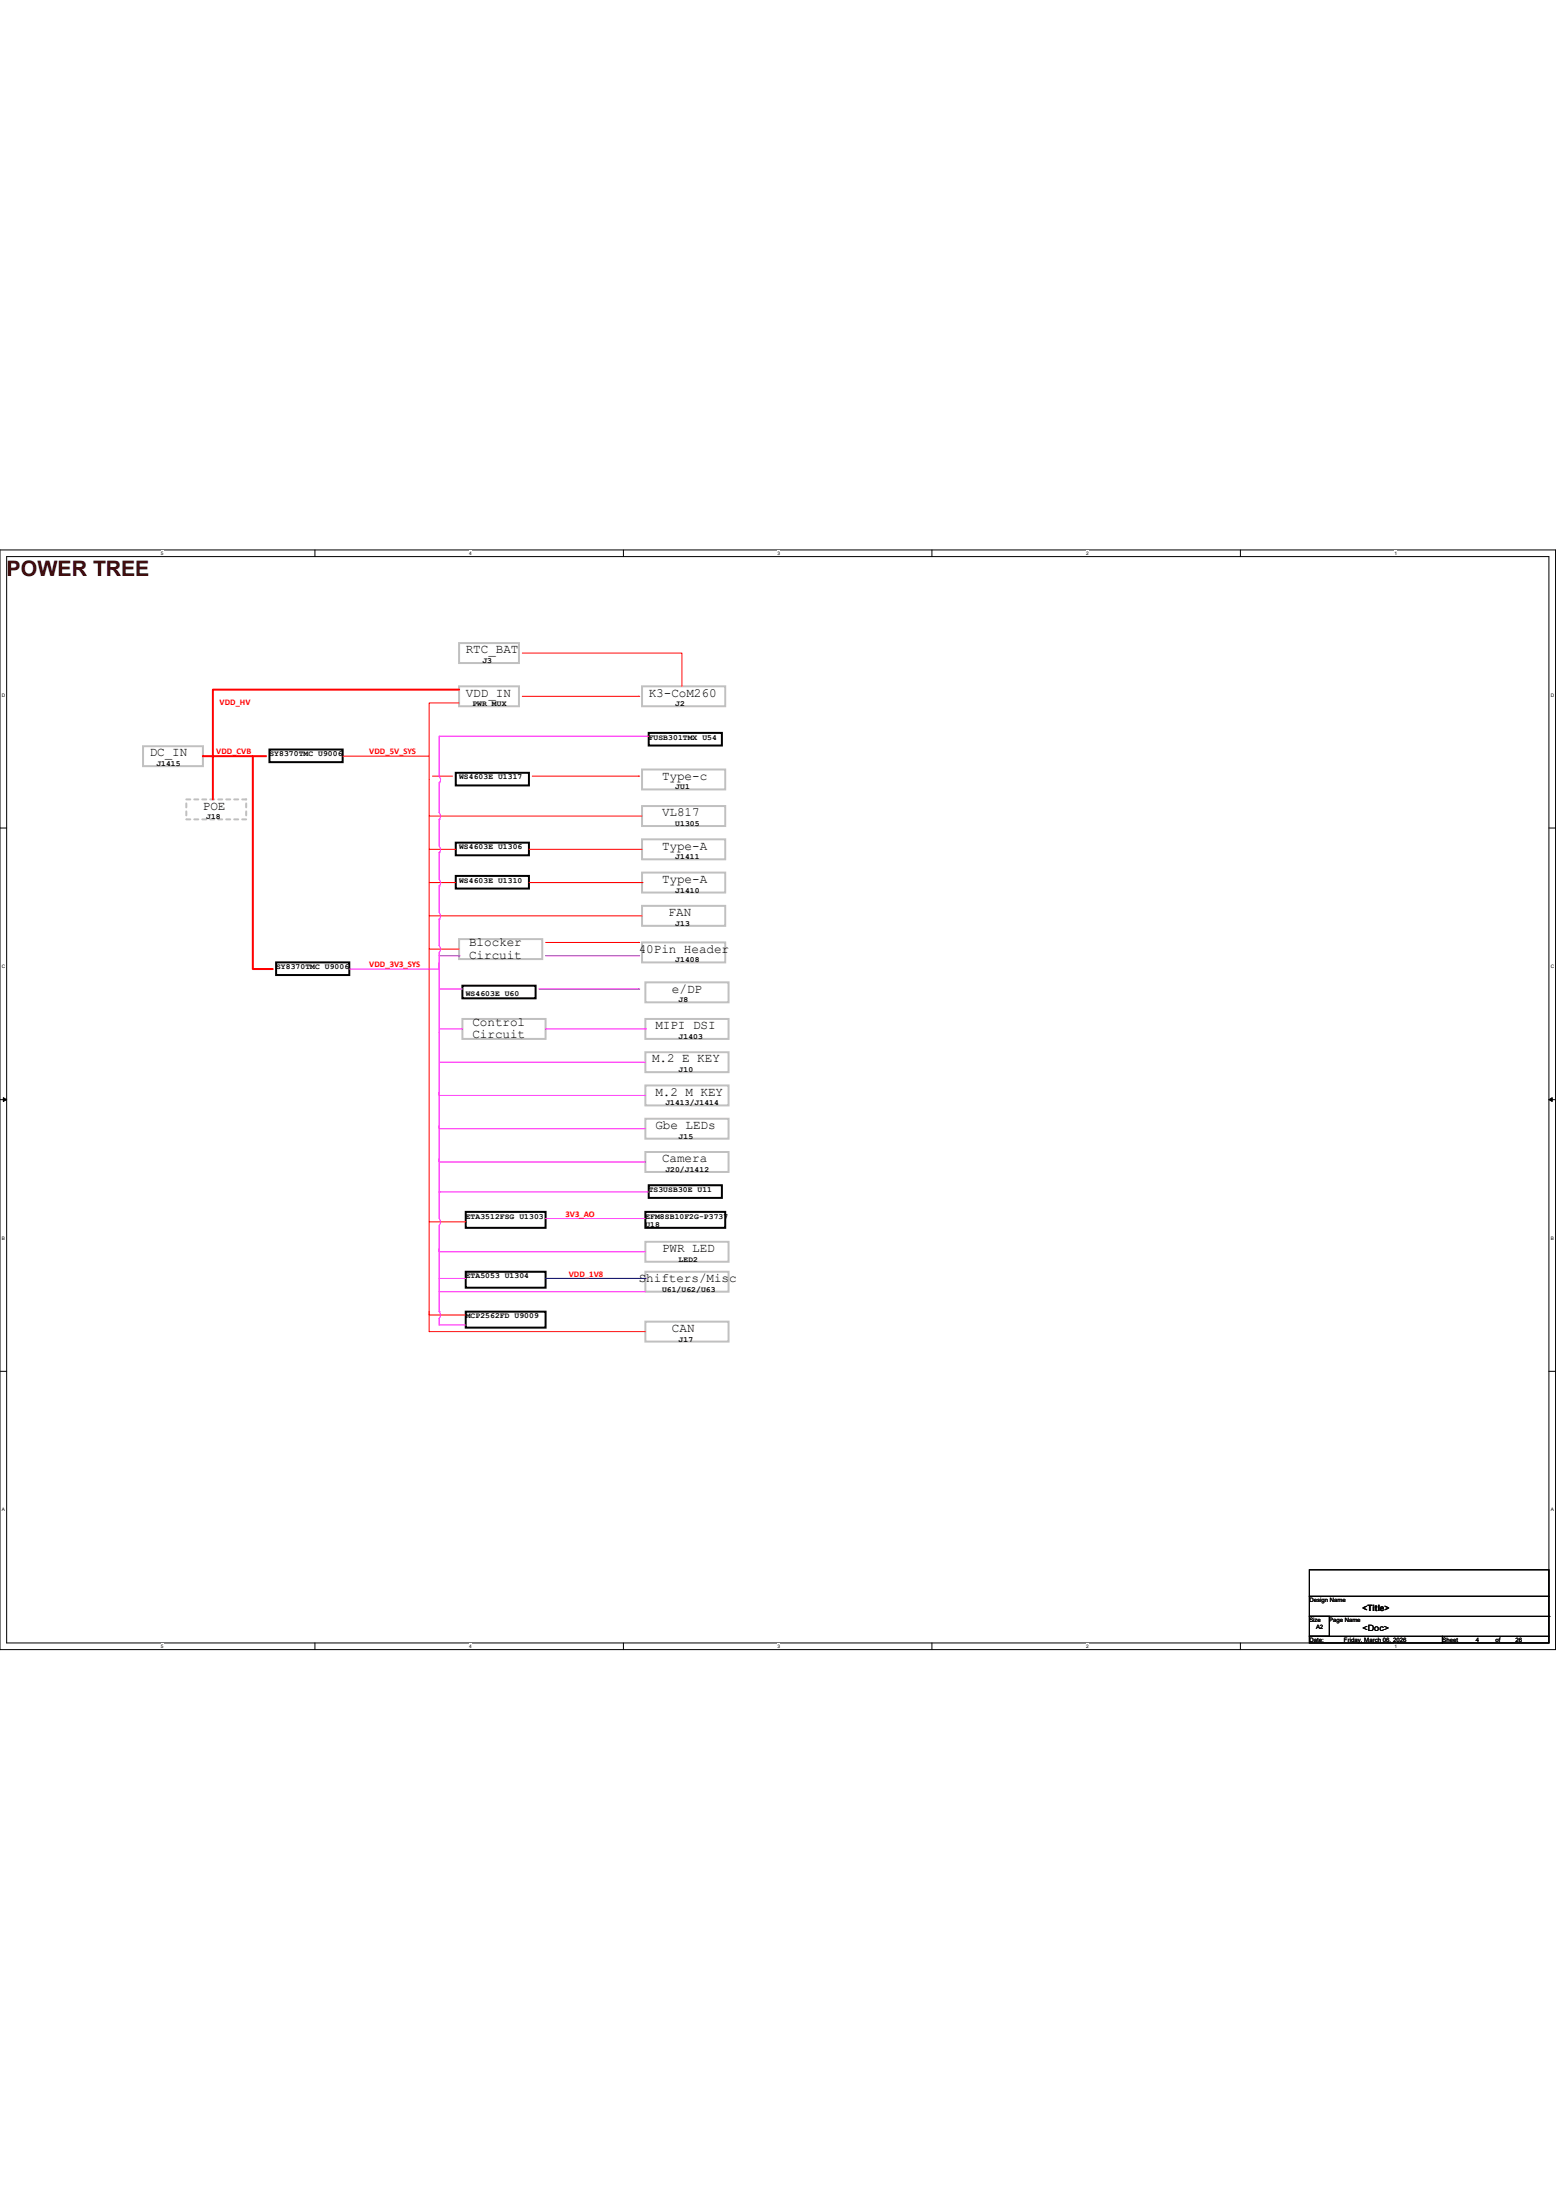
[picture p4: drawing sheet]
<svg xmlns="http://www.w3.org/2000/svg" width="297mm" height="420mm" viewBox="0 0 297 420" stroke-linecap="round" stroke-linejoin="round" font-family="sans-serif">
<path d="M0 105h296.9v209.9h-296.9zM1.3 106.3h294.4v207.3h-294.4z" fill="none" stroke="#000" stroke-width=".19"/>
<g fill="#fff">
<path d="M30.7 105.1h.5v1h-.5z"/>
<path d="M30.7 313.8h.5v1h-.5z"/>
</g>
<path d="M60.1 105v1.3M60.1 313.6v1.3" fill="none" stroke="#000" stroke-width=".19"/>
<g fill="#fff">
<path d="M89.5 105.1h.5v1h-.5z"/>
<path d="M89.5 313.8h.5v1h-.5z"/>
</g>
<path d="M119 105v1.3M119 313.6v1.3" fill="none" stroke="#000" stroke-width=".19"/>
<g fill="#fff">
<path d="M148.4 105.1h.5v1h-.5z"/>
<path d="M148.4 313.8h.5v1h-.5z"/>
</g>
<path d="M177.9 105v1.3M177.9 313.6v1.3" fill="none" stroke="#000" stroke-width=".19"/>
<g fill="#fff">
<path d="M207.3 105.1h.5v1h-.5z"/>
<path d="M207.3 313.8h.5v1h-.5z"/>
</g>
<path d="M236.8 105v1.3M236.8 313.6v1.3" fill="none" stroke="#000" stroke-width=".19"/>
<g fill="#fff">
<path d="M266.2 105.1h.5v1h-.5z"/>
<path d="M266.2 313.8h.5v1h-.5z"/>
<path d="M.3 132.2h.7v1h-.7z"/>
<path d="M296 132.2h.6v1h-.6z"/>
<path d="M.3 184h.7v1h-.7z"/>
<path d="M296 184h.6v1h-.6z"/>
</g>
<path d="M0 158.1h1.3M295.7 158.1h1.2" fill="none" stroke="#000" stroke-width=".19"/>
<g fill="#fff">
<path d="M.3 235.8h.6v1.1h-.6z"/>
<path d="M296 235.8h.6v1.1h-.6z"/>
</g>
<path d="M0 209.9h1.3M295.7 209.9h1.2" fill="none" stroke="#000" stroke-width=".19"/>
<path d="M.6 209.5l.7 .4-.7 .4zM295.7 209.9l.6-.4v.8z" fill="#000" stroke="#000" stroke-width=".19"/>
<g fill="#fff">
<path d="M.3 287.7h.6v1h-.6z"/>
<path d="M296 287.7h.5v1h-.5z"/>
</g>
<path d="M0 261.8h1.3M295.7 261.8h1.2" fill="none" stroke="#000" stroke-width=".19"/>
<path d="M27.3 142.5h11.4v3.8h-11.4z" fill="none" stroke="#c0c0c0" stroke-width=".38"/>
<path d="M51.4 143.1h14v2.4h-14z" fill="none" stroke="#000" stroke-width=".38"/>
<path d="M38.7 144.4h12.1" fill="none" stroke="#f00" stroke-width=".38"/>
<circle cx="38.7" cy="144.4" r=".19" fill="#f00"/>
<path d="M35.6 152.6h11.4v3.8h-11.4z" fill="none" stroke="#c0c0c0" stroke-width=".38" stroke-dasharray=".8 .8"/>
<g fill="none" stroke="#c0c0c0" stroke-width=".38">
<path d="M87.6 131h11.5v3.8h-11.5zM87.6 122.8h11.5v3.8h-11.5zM122.6 131h15.8v3.8h-15.8zM122.6 146.9h15.8v3.8h-15.8zM122.6 153.9h15.8v3.8h-15.8zM87.6 179.3h15.9v3.8h-15.9zM122.6 160.2h15.8v3.8h-15.8zM122.6 166.6h15.8v3.8h-15.8zM122.6 172.9h15.8v3.8h-15.8zM122.6 179.9h15.8v3.8h-15.8zM88.3 194.5h15.8v3.8h-15.8zM123.2 187.5h15.9v3.8h-15.9z"/>
<path d="M123.2 194.5h15.9v3.8h-15.9zM123.2 200.9h15.9v3.8h-15.9zM123.2 207.2h15.9v3.8h-15.9zM123.2 213.6h15.9v3.8h-15.9zM123.2 219.9h15.9v3.8h-15.9zM123.2 237.1h15.9v3.8h-15.9zM123.2 242.8h15.9v3.8h-15.9zM123.2 252.3h15.9v3.8h-15.9z"/>
</g>
<path d="M87.6 131.7h-47v20.9M48.3 144.4v40.6h3.8" fill="none" stroke="#f00" stroke-width=".38"/>
<g fill="none" stroke="#f00" stroke-width=".19">
<path d="M87.6 134.2h-5.7v10.2h-16.5M99.7 124.7h30.5v6.3M99.7 132.9h22.2M121.9 132.9h.1M81.9 144.4v11.4h40.7M81.9 155.8v6.3h5.1M82.5 148.2h3.9M101.6 148.2h20.3M121.9 148.2h.1M81.9 162.1v6.4h5.1M81.9 168.5v6.3h40.7M81.9 174.8v6.4h5.7"/>
<path d="M101 162.1h.1M101 162.1h21.6M101 168.5h21.6M104.1 179.9h17.8M121.9 179.9h.1M122.6 168.5h.1M81.9 181.2v52.1h7M81.9 233.3v20.9h41.3M81.9 251h7"/>
</g>
<path d="M123.8 139.9h14v2.4h-14zM87 147.5h14v2.4h-14zM87 160.9h14v2.4h-14zM87 167.2h14v2.4h-14zM52.7 183.7h14v2.4h-14zM88.3 188.2h13.9v2.4h-13.9zM88.9 231.4h15.2v3h-15.2zM123.2 231.4h15.2v3h-15.2zM123.8 226.3h14v2.4h-14zM88.9 242.8h15.2v3h-15.2zM88.9 250.4h15.2v3h-15.2z" fill="none" stroke="#000" stroke-width=".38"/>
<g fill="none" stroke="#f0f" stroke-width=".19">
<path d="M83.8 156.4l.1 5.2a.85 .85 0 0 1-.1 1.2M83.8 156.4h.1M83.8 149.4l.1 5.8a.85 .85 0 0 1-.1 1.2M83.8 149.4h.1M123.8 140.5h-40l.1 7.7a.85 .85 0 0 1-.1 1.2M83.8 175.5l.1 5.1a.85 .85 0 0 1-.1 1.2v3.2h-17.1M83.8 175.5h.1M83.8 169.1l.1 5.2a.85 .85 0 0 1-.1 1.2M83.8 169.1h.1M83.8 162.8l.1 5.1a.85 .85 0 0 1-.1 1.2M83.8 162.8h.1M83.8 183.7v5.1h4.5"/>
<path d="M83.8 188.8v20.3h39.4M83.8 196.4h4.5M104.1 196.4h19.1M123.2 196.4h.1M83.8 208.5v7h39.4M83.8 214.8v7h39.4M83.8 202.8h39.4M83.8 221.2l.1 11.5a.85 .85 0 0 1-.1 1.2v16.5M83.8 227.5h.1M83.8 227.5h40M83.8 239h39.4M104.1 232.6h19.1"/>
<path d="M83.8 250.4l.1 .1a.85 .85 0 0 1-.1 1.2v1.2h5.1M83.8 250.4h.1M83.8 244.1h5.1M83.8 246.6h39.4"/>
</g>
<path d="M104.1 244.1h19.1M123.2 244.1h.1" fill="none" stroke="#00f" stroke-width=".19"/>
<path d="M83.8 182.5h3.8M87.6 182.5h.1M102.9 188.8h19M104.1 182.5h17.8M121.9 182.5h.1M121.9 188.8h.1" fill="none" stroke="#8000ff" stroke-width=".19"/>
<path d="M249.9 299.7h45.8v5.1h-45.8zM249.9 304.8h45.8v3.8h-45.8zM249.9 308.6h3.8v3.8h-3.8zM249.9 312.4h25.4v1.2h-25.4zM275.3 312.4h20.4v1.2h-20.4zM295.7 308.6h.1M295.7 308.6v3.8" fill="none" stroke="#000" stroke-width=".19"/>
<text font-size="4.1" fill="#400000" x="1.3" y="110">POWER TREE</text>
<g font-size="2.4">
<text x="88.9" y="124.7">RTC_BAT</text>
<text x="88.9" y="133">VDD_IN</text>
<text x="123.8" y="133">K3-CoM260</text>
<text x="28.6" y="144.4">DC_IN</text>
<text x="126.4" y="148.8">Type-c</text>
<text x="38.7" y="154.6">POE</text>
<text x="126.4" y="155.8">VL817</text>
<text x="126.4" y="162.2">Type-A</text>
<text x="126.4" y="168.5">Type-A</text>
<text x="127.6" y="174.9">FAN</text>
<text x="89.5" y="180.6">Blocker</text>
<text x="89.5" y="183">Circuit</text>
<text x="121.9" y="181.9">40Pin Header</text>
<text x="128.3" y="189.5">e/DP</text>
<text x="90.2" y="195.8">Control</text>
<text x="125.1" y="196.5">MIPI DSI</text>
<text x="90.2" y="198.2">Circuit</text>
<text x="124.5" y="202.8">M.2 E KEY</text>
<text x="125.1" y="209.2">M.2 M KEY</text>
<text x="125.1" y="215.5">Gbe LEDs</text>
<text x="126.4" y="221.9">Camera</text>
<text x="126.4" y="239">PWR LED</text>
<text x="121.9" y="244.7">Shifters/Misc</text>
<text x="128.3" y="254.3">CAN</text>
</g>
<g font-size="1.7" fill="#f00">
<text x="41.9" y="134.5">VDD_HV</text>
<text x="41.3" y="144">VDD_CVB</text>
<text x="70.5" y="144">VDD_5V_SYS</text>
<text x="70.5" y="184.7">VDD_3V3_SYS</text>
<text x="107.9" y="232.3">3V3_AO</text>
<text x="108.6" y="243.7">VDD_1V8</text>
</g>
<g font-size="1.7">
<text x="260.1" y="311.3">&lt;Doc&gt;</text>
<text x="260.1" y="307.6">&lt;Title&gt;</text>
</g>
<g font-size="1.5">
<text x="92.1" y="126.6">J3</text>
<text x="90.2" y="134.8">PWR MUX</text>
<text x="128.9" y="134.8">J2</text>
<text x="123.8" y="141.2">FUSB301TMX U54</text>
<text x="29.8" y="146.3">J1415</text>
<text x="51.4" y="144.4">SY8370TMC U9006</text>
<text x="87.6" y="148.8">WS4603E U1317</text>
<text x="128.9" y="150.7">JU1</text>
<text x="39.4" y="156.4">J18</text>
<text x="128.9" y="157.7">U1305</text>
<text x="87.6" y="162.1">WS4603E U1306</text>
<text x="128.9" y="164">J1411</text>
<text x="87.6" y="168.5">WS4603E U1310</text>
<text x="128.9" y="170.4">J1410</text>
<text x="128.9" y="176.7">J13</text>
<text x="52.7" y="185">SY8370TMC U9006</text>
<text x="128.9" y="183.7">J1408</text>
<text x="88.9" y="190.1">WS4603E U60</text>
<text x="129.5" y="191.3">J8</text>
<text x="129.5" y="198.3">J1403</text>
<text x="129.5" y="204.7">J10</text>
<text x="127" y="211">J1413/J1414</text>
<text x="129.5" y="217.4">J15</text>
<text x="123.8" y="227.5">TS3USB30E U11</text>
<text x="127" y="223.7">J20/J1412</text>
<text x="88.9" y="232.6">ETA3512FSG U1303</text>
<text x="123.2" y="232.6">EFM8SB10F2G-P3737</text>
<text x="123.2" y="234.1">U18</text>
<text x="88.9" y="244.1">ETA5053 U1304</text>
<text x="129.5" y="240.9">LED2</text>
<text x="88.9" y="251.7">MCP2562FD U9009</text>
<text x="126.4" y="246.6">U61/U62/U63</text>
<text x="129.5" y="256.1">J17</text>
</g>
<g font-size="1.1">
<text x="249.9" y="305.9">Design Name</text>
<text x="249.9" y="309.7">Size</text>
<text x="251.2" y="310.9">A2</text>
<text x="253.7" y="309.7">Page Name</text>
<text x="249.9" y="313.5">Date:</text>
<text x="256.5" y="313.5">Friday, March 06, 2026</text>
<text x="275.3" y="313.5">Sheet</text>
<text x="281.7" y="313.5">4</text>
<text x="285.5" y="313.5">of</text>
<text x="289.3" y="313.5">26</text>
</g>
<g font-size=".9">
<text x="30.7" y="105.9">5</text>
<text x="89.5" y="105.9">4</text>
<text x="148.4" y="105.9">3</text>
<text x="207.3" y="105.9">2</text>
<text x="266.2" y="105.9">1</text>
<text x=".3" y="133">D</text>
<text x="296" y="133">D</text>
<text x=".3" y="184.8">C</text>
<text x="296" y="184.8">C</text>
<text x=".3" y="236.6">B</text>
<text x="296" y="236.6">B</text>
<text x=".3" y="288.5">A</text>
<text x="296" y="288.5">A</text>
<text x="30.7" y="314.6">5</text>
<text x="89.5" y="314.6">4</text>
<text x="148.4" y="314.6">3</text>
<text x="207.3" y="314.6">2</text>
<text x="266.2" y="314.6">1</text>
</g>
</svg>
